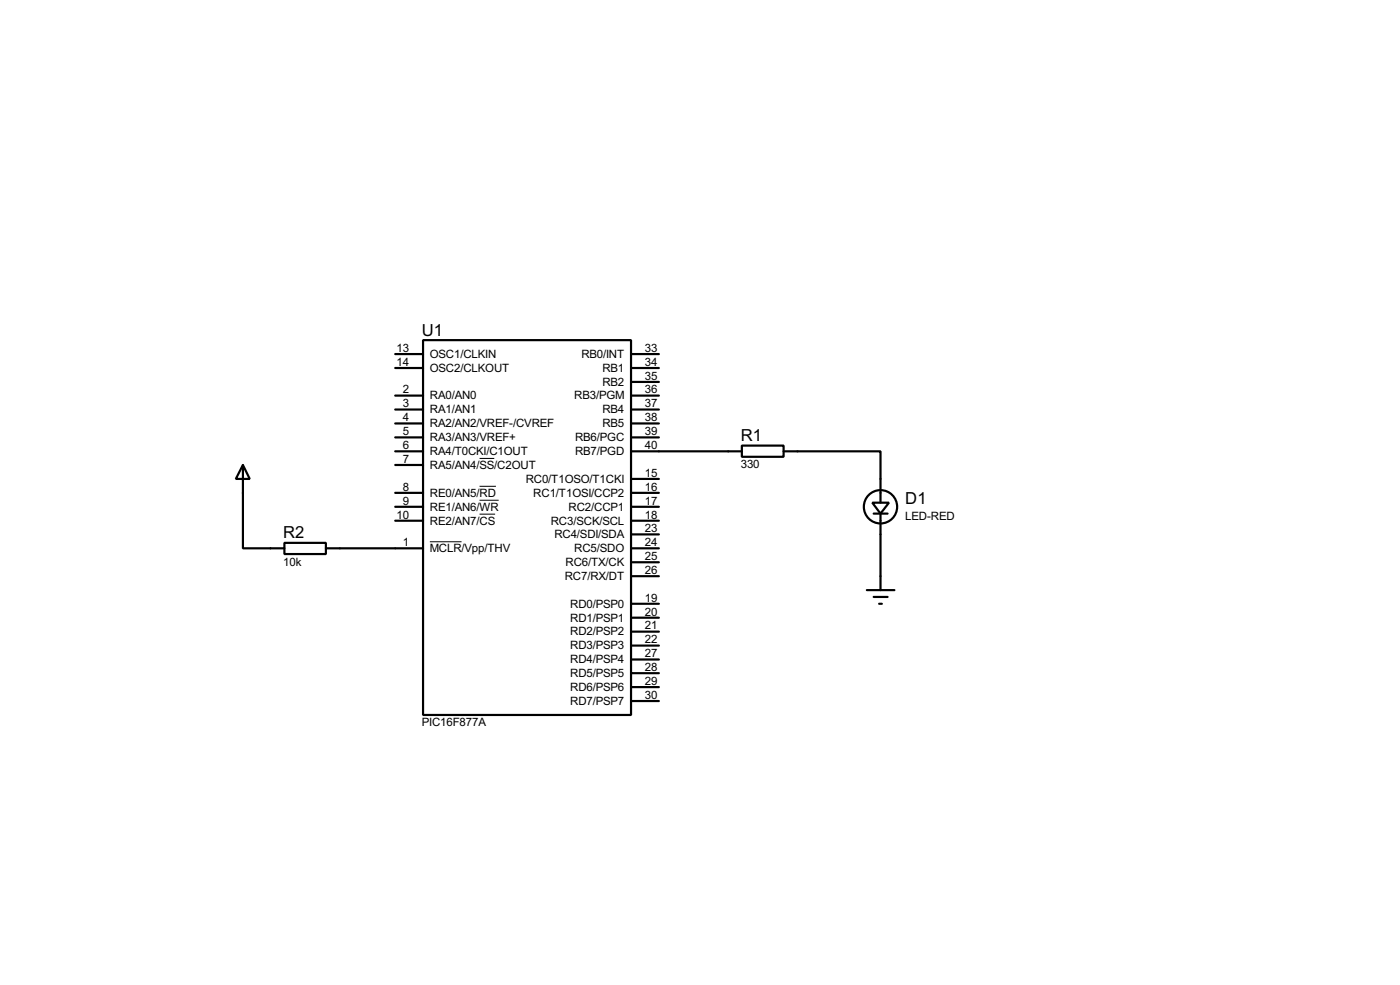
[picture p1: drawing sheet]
<svg xmlns="http://www.w3.org/2000/svg" width="256mm" height="180mm" viewBox="0 0 256 180" stroke-linecap="round" stroke-linejoin="round" font-family="sans-serif">
<g fill="none" stroke="#000" stroke-width=".4">
<path d="M72.4 72.4h5.1M72.4 75h5.1M72.4 77.5h5.1M72.4 64.8h5.1M72.4 67.4h5.1M77.5 62.3h38.1v68.6h-38.1zM115.6 72.4h5.1M115.6 75h5.1M115.6 77.5h5.1M115.6 64.8h5.1M115.6 67.4h5.1M115.6 69.9h5.1"/>
<path d="M44.5 85.1l1.3 2.6h-2.6zM44.5 85.1v15.3h7.6M52.1 99.4h7.6v2h-7.6zM72.4 82.6h5.1M72.4 85.1h5.1M72.4 90.2h5.1M72.4 92.8h5.1M72.4 95.3h5.1M72.4 80.1h5.1M115.6 82.6h20.3M115.6 90.2h5.1M115.6 92.8h5.1"/>
<path d="M115.6 95.3h5.1M115.6 80.1h5.1M115.6 97.8h5.1M115.6 87.7h5.1M135.9 81.6h7.7v2h-7.7zM143.6 82.6h17.7v9.4M159.8 92h3.1l-1.6 2zM160.1 94h2.5M161.3 94v14M59.7 100.4h17.8M115.6 100.4h5.1M115.6 110.5h5.1"/>
<path d="M115.6 113.1h5.1M115.6 118.2h5.1M115.6 115.6h5.1M115.6 105.5h5.1M115.6 102.9h5.1M158.8 108h5.1M160.1 109.3h2.5M161.1 110.5h.5M115.6 128.3h5.1M115.6 125.8h5.1M115.6 123.2h5.1M115.6 120.7h5.1"/>
<circle cx="161.3" cy="92.8" r="3.1"/>
</g>
<path d="M78.8 99.2h5.8M87.9 83.9h2.7M87.9 89h3M87.9 91.6h3.5M87.9 94.1h2.8" fill="none" stroke="#000" stroke-width=".18"/>
<g font-size="3.4">
<text x="77.3" y="61.4">U1</text>
<text x="135.7" y="80.8">R1</text>
<text x="165.9" y="92.3">D1</text>
<text x="51.9" y="98.6">R2</text>
</g>
<g font-size="2.4">
<text x="72.7" y="64.4">13</text>
<text x="78.8" y="65.5">OSC1/CLKIN</text>
<text x="106.5" y="65.5">RB0/INT</text>
<text x="118.2" y="64.4">33</text>
<text x="72.7" y="67">14</text>
<text x="73.8" y="72">2</text>
<text x="78.8" y="68.1">OSC2/CLKOUT</text>
<text x="110.4" y="70.6">RB2</text>
<text x="110.4" y="68.1">RB1</text>
<text x="118.2" y="72">36</text>
<text x="118.2" y="69.5">35</text>
<text x="118.2" y="67">34</text>
<text x="73.8" y="74.6">3</text>
<text x="73.8" y="77.1">4</text>
<text x="78.8" y="73.1">RA0/AN0</text>
<text x="78.8" y="75.7">RA1/AN1</text>
<text x="105.2" y="73.1">RB3/PGM</text>
<text x="110.4" y="75.7">RB4</text>
<text x="118.2" y="77.1">38</text>
<text x="118.2" y="74.6">37</text>
<text x="73.8" y="82.2">6</text>
<text x="73.8" y="79.7">5</text>
<text x="78.8" y="78.2">RA2/AN2/VREF-/CVREF</text>
<text x="78.8" y="83.3">RA4/T0CKI/C1OUT</text>
<text x="78.8" y="80.8">RA3/AN3/VREF+</text>
<text x="105.4" y="83.3">RB7/PGD</text>
<text x="105.4" y="80.8">RB6/PGC</text>
<text x="110.4" y="78.2">RB5</text>
<text x="118.2" y="82.2">40</text>
<text x="118.2" y="79.7">39</text>
<text x="73.8" y="84.7">7</text>
<text x="73.8" y="89.8">8</text>
<text x="78.8" y="85.8">RA5/AN4/SS/C2OUT</text>
<text x="96.3" y="88.4">RC0/T1OSO/T1CKI</text>
<text x="118.2" y="89.8">16</text>
<text x="118.2" y="87.3">15</text>
<text x="135.7" y="85.7">330</text>
<text x="72.7" y="94.9">10</text>
<text x="73.8" y="92.4">9</text>
<text x="78.8" y="90.9">RE0/AN5/RD</text>
<text x="78.8" y="93.5">RE1/AN6/WR</text>
<text x="97.7" y="90.9">RC1/T1OSI/CCP2</text>
<text x="104.2" y="93.5">RC2/CCP1</text>
<text x="118.2" y="92.4">17</text>
<text x="118.2" y="94.9">18</text>
<text x="165.9" y="95.2">LED-RED</text>
<text x="73.8" y="100">1</text>
<text x="78.8" y="96">RE2/AN7/CS</text>
<text x="78.8" y="101.1">MCLR/Vpp/THV</text>
<text x="100.9" y="96">RC3/SCK/SCL</text>
<text x="101.6" y="98.5">RC4/SDI/SDA</text>
<text x="105.2" y="101.1">RC5/SDO</text>
<text x="118.2" y="100">24</text>
<text x="118.2" y="97.4">23</text>
<text x="51.9" y="103.5">10k</text>
<text x="103.5" y="106.2">RC7/RX/DT</text>
<text x="103.6" y="103.6">RC6/TX/CK</text>
<text x="118.2" y="105.1">26</text>
<text x="118.2" y="102.5">25</text>
<text x="104.5" y="111.2">RD0/PSP0</text>
<text x="104.5" y="113.8">RD1/PSP1</text>
<text x="118.2" y="110.1">19</text>
<text x="118.2" y="112.7">20</text>
<text x="104.5" y="118.9">RD3/PSP3</text>
<text x="104.5" y="116.3">RD2/PSP2</text>
<text x="118.2" y="117.8">22</text>
<text x="118.2" y="115.2">21</text>
<text x="104.5" y="123.9">RD5/PSP5</text>
<text x="104.5" y="121.4">RD4/PSP4</text>
<text x="118.2" y="125.4">29</text>
<text x="118.2" y="122.8">28</text>
<text x="118.2" y="120.3">27</text>
<text x="104.5" y="129">RD7/PSP7</text>
<text x="104.5" y="126.5">RD6/PSP6</text>
<text x="118.2" y="127.9">30</text>
<text x="77.3" y="133">PIC16F877A</text>
</g>
</svg>
